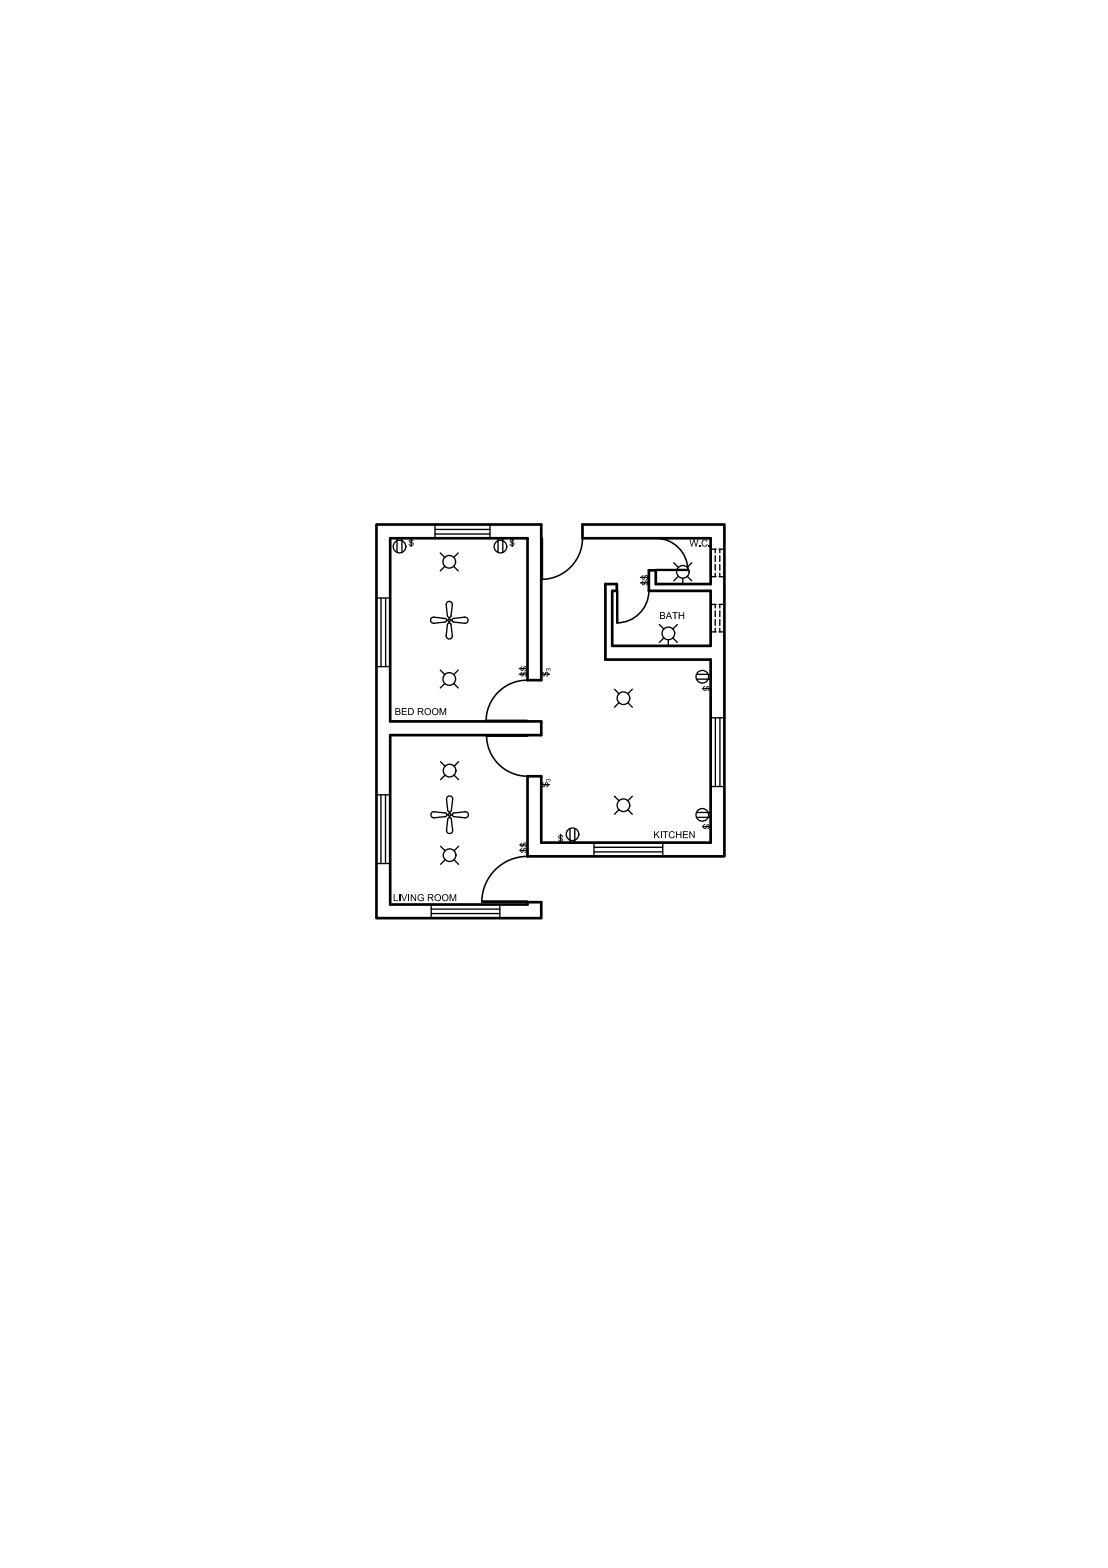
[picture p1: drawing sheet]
<svg xmlns="http://www.w3.org/2000/svg" width="210mm" height="297mm" viewBox="0 0 210 297" stroke-linecap="round" stroke-linejoin="round" font-family="sans-serif">
<!-- layer: Wall -->
<path d="M71.3 99.4h31.2v29.4h-2.6v-26.8h-26v34.7h28.6v2.6h-28.6v32.1h26v-.5h2.6v3h-31.2zM110.3 99.4h26.9v62.8h-37.3v-15.1h2.6v12.5h32.1v-34.6h-19.9v-14.4h2.1v1.3h-.8v10.5h18.6v-10.5h-11.7v-3.9h1.3v2.6h10.4v-8.6h-24.3z" fill="none" stroke="#000" stroke-width=".51"/>
<!-- layer: Window -->
<g fill="none" stroke="#000" stroke-width=".25">
<path d="M82.4 99.4v2.6M92.8 99.4v2.6M71.3 113.3h2.6M72.2 113.3v13M73.1 113.3v13M82.4 101.2h10.4M82.4 100.3h10.4M71.3 126.3h2.6M134.6 136h2.6M135.5 136v13M136.4 136v13M71.3 150.6h2.6"/>
<path d="M72.2 150.6v13M73 150.6v13M112.5 159.6v2.6M125.5 159.6v2.6M134.6 149h2.6M71.3 163.6h2.6M81.7 172.2h13M81.7 173.1h13M81.7 171.4v2.5M94.7 171.4v2.5M112.5 160.5h13M112.5 161.4h13"/>
</g>
<!-- layer: Vent -->
<g fill="none" stroke="#000" stroke-width=".25">
<path d="M134.6 114.5h1.1M134.6 119.7h1.1M134.6 104h1.1M134.6 109.2h1.1M135.5 104v.7M135.5 105.3v1.1M135.5 106.9v1.1M135.5 108.6v.6M135.5 114.5v.7M135.5 115.7v1.1M135.5 117.4v1.1M135.5 119v.7"/>
<path d="M136.2 114.5h1M136.2 119.7h1M136.2 104h1M136.2 109.2h1M136.4 104v.7M136.4 105.3v1.1M136.4 106.9v1.1M136.4 108.6v.6M136.4 114.5v.7M136.4 115.7v1.1M136.4 117.4v1.1M136.4 119v.7"/>
</g>
<!-- layer: Door -->
<path d="M102.5 102h.3v7.8h-.3zM110.3 102a7.8 7.8 0 0 1-7.8 7.8M116.8 111.9h.2v6.1h-.2zM122.9 111.9a6.1 6.1 0 0 1-6 6.1M124.2 107.9h6.1v.1h-6.1zM124.2 102a6.1 6.1 0 0 1 6.1 6M92.1 136.5h7.8v.2h-7.8zM92.1 139.3h7.9v.2h-7.9zM92.2 139.3a7.8 7.8 0 0 0 7.8 7.8M99.9 128.8a7.8 7.8 0 0 0-7.8 7.8M91.3 170.7h8.6v.2h-8.6zM99.9 162.2a8.7 8.7 0 0 0-8.6 8.7" fill="none" stroke="#000" stroke-width=".3"/>
<!-- layer: Electrical -->
<g fill="none" stroke="#000" stroke-width=".25">
<path d="M75.2 102v2.7M76.1 102v2.7M83.4 104.7l.9 .9M84.3 107.3l-.9 .8M84.3 117.1a.35 .35 0 0 1 .3 .4 .35 .35 0 0 1-.3 .3l-2.1 .3a.58 .58 0 0 1-.6-.6 .58 .58 0 0 1 .6-.6l2.1 .3M84.6 117.5h.3M84.8 116.7l-.3-2.1a.58 .58 0 0 1 .6-.7 .58 .58 0 0 1 .6 .7l-.3 2.1M84.8 116.7a.35 .35 0 0 0 .3 .3 .35 .35 0 0 0 .4-.3M84.8 118.2a.35 .35 0 0 1 .4-.2 .35 .35 0 0 1 .3 .3l.2 2.1a.58 .58 0 0 1-.6 .7 .58 .58 0 0 1-.6-.7zM85.1 117v.2M85.1 117.7v.3M85.4 117.5h.2"/>
<path d="M85.9 117.1a.35 .35 0 0 0-.3 .4 .35 .35 0 0 0 .3 .3l2.1 .3M86 107.3l.8 .8M86.8 104.7l-.8 .9M88 116.9l-2.1 .3M88 116.9a.58 .58 0 0 1 .7 .6 .58 .58 0 0 1-.7 .6M94.3 102v2.7M95.3 102v2.7M124.9 118.3l.9 .9M127.6 106.6l.9 .9M128.3 118.3l-.8 .9M128.5 109.2l-.9 .8M129.4 109.5l-.1 1.1"/>
<path d="M130.2 109.2l.8 .8M131 106.6l-.8 .9M83.4 126.9l.9 .9M84.3 129.5l-.9 .8M86 129.5l.8 .8M86.8 126.9l-.8 .9M116.4 130.6l.8 .8M117.2 133.1l-.8 .9M118.9 133.1l.9 .9M119.8 130.6l-.9 .8M125.8 120.8l-.9 .9M126.6 121.2v1.1"/>
<path d="M127.5 120.8l.8 .9M131.9 127.7h2.7M131.9 128.7h2.7M81.9 153.9l.4-.1 2.1 .2a.35 .35 0 0 1 .3 .3 .35 .35 0 0 1-.3 .4l-2.1 .2a.58 .58 0 0 1-.6-.3 .58 .58 0 0 1 .2-.7zM83.5 144.3l.8 .8M84.3 146.8l-.8 .9M84.7 154.4h.2M84.8 153.5l-.2-2.1a.58 .58 0 0 1 .6-.6 .58 .58 0 0 1 .5 .6l-.2 2.1M84.8 155.2l-.2 2.1a.58 .58 0 0 0 .6 .6 .58 .58 0 0 0 .5-.6l-.2-2.1M84.8 153.5a.35 .35 0 0 0 .4 .3 .35 .35 0 0 0 .3-.3M84.8 155.2a.35 .35 0 0 1 .4-.3 .35 .35 0 0 1 .3 .3M85.2 153.8v.3"/>
<path d="M85.2 154.6v.3M85.4 154.4h.3M85.8 154.1l2.3-.3a.58 .58 0 0 1 .6 .5 .58 .58 0 0 1-.6 .6l-2.1-.2a.35 .35 0 0 1-.3-.3 .35 .35 0 0 1 .1-.3zM86 146.8l.9 .9M86.9 144.3l-.9 .8M108 156.9v2.7M108.9 156.9v2.7M116.4 150.8l.8 .9M117.2 153.4l-.8 .8M118.9 153.4l.9 .8M119.8 150.8l-.9 .9M131.9 153.9h2.7"/>
<path d="M131.9 154.8h2.7M83.5 160.3l.8 .9M84.3 162.9l-.8 .8M86 162.9l.9 .8M86.9 160.3l-.9 .9"/>
<circle cx="75.7" cy="103.5" r="1.2"/>
<circle cx="85.1" cy="106.4" r="1.2"/>
<circle cx="85.1" cy="117.5" r=".24"/>
<circle cx="94.8" cy="103.5" r="1.2"/>
<circle cx="126.6" cy="120" r="1.2"/>
<circle cx="129.4" cy="108.3" r="1.2"/>
<circle cx="85.1" cy="128.6" r="1.2"/>
<circle cx="118.1" cy="132.3" r="1.2"/>
<circle cx="133.1" cy="128.2" r="1.2"/>
<circle cx="85.2" cy="146" r="1.2"/>
<circle cx="85.2" cy="154.3" r=".24"/>
<circle cx="108.5" cy="158" r="1.2"/>
<circle cx="118.1" cy="152.5" r="1.2"/>
<circle cx="133.1" cy="154.4" r="1.2"/>
<circle cx="85.2" cy="162" r="1.2"/>
</g>
<path d="M121.6 109.1l.3-.1-.2 .5 .2 .2 .4-.7h.3l.2 .3-.1 .4-.3 .2 .2-.6-.2-.2-.3 .6-.4 .1-.2-.3zM98.7 159.7l.2-.1-.2 .4v.3h.2l.3-.6 .4-.1 .2 .3-.1 .5-.3 .1v-.1l.3-.2-.1-.4-.2-.1-.3 .7-.4 .1-.1-.3z" fill="#000"/>
<g font-size="2">
<text x="130.6" y="103.5">W.C.</text>
<text x="124.9" y="117.3">BATH</text>
<text x="74.8" y="135.5">BED ROOM</text>
<text x="123.8" y="158.8">KITCHEN</text>
<text x="74.5" y="170.7">LIVING ROOM</text>
</g>
<g font-size="1.9">
<text x="77.3" y="103.4">S</text>
<text x="96.4" y="103.4">S</text>
<text x="122.8" y="111" transform="rotate(-90 122.8 111)">S</text>
<text x="99.8" y="128.3" transform="rotate(-90 99.8 128.3)">SS</text>
<text x="103.9" y="128.3" transform="rotate(-90 103.9 128.3)">S</text>
<text x="133.2" y="129.8" transform="rotate(90 133.2 129.8)">S</text>
<text x="103.9" y="149.2" transform="rotate(-90 103.9 149.2)">S</text>
<text x="99.8" y="161.7" transform="rotate(-90 99.8 161.7)">S</text>
<text x="106.8" y="158.2" transform="rotate(-180 106.8 158.2)">S</text>
<text x="133.2" y="156" transform="rotate(90 133.2 156)">S</text>
</g>
<g font-size="1.3">
<text x="104.3" y="127.2" transform="rotate(-90 104.3 127.2)">3</text>
<text x="104.3" y="148.2" transform="rotate(-90 104.3 148.2)">3</text>
</g>
</svg>
